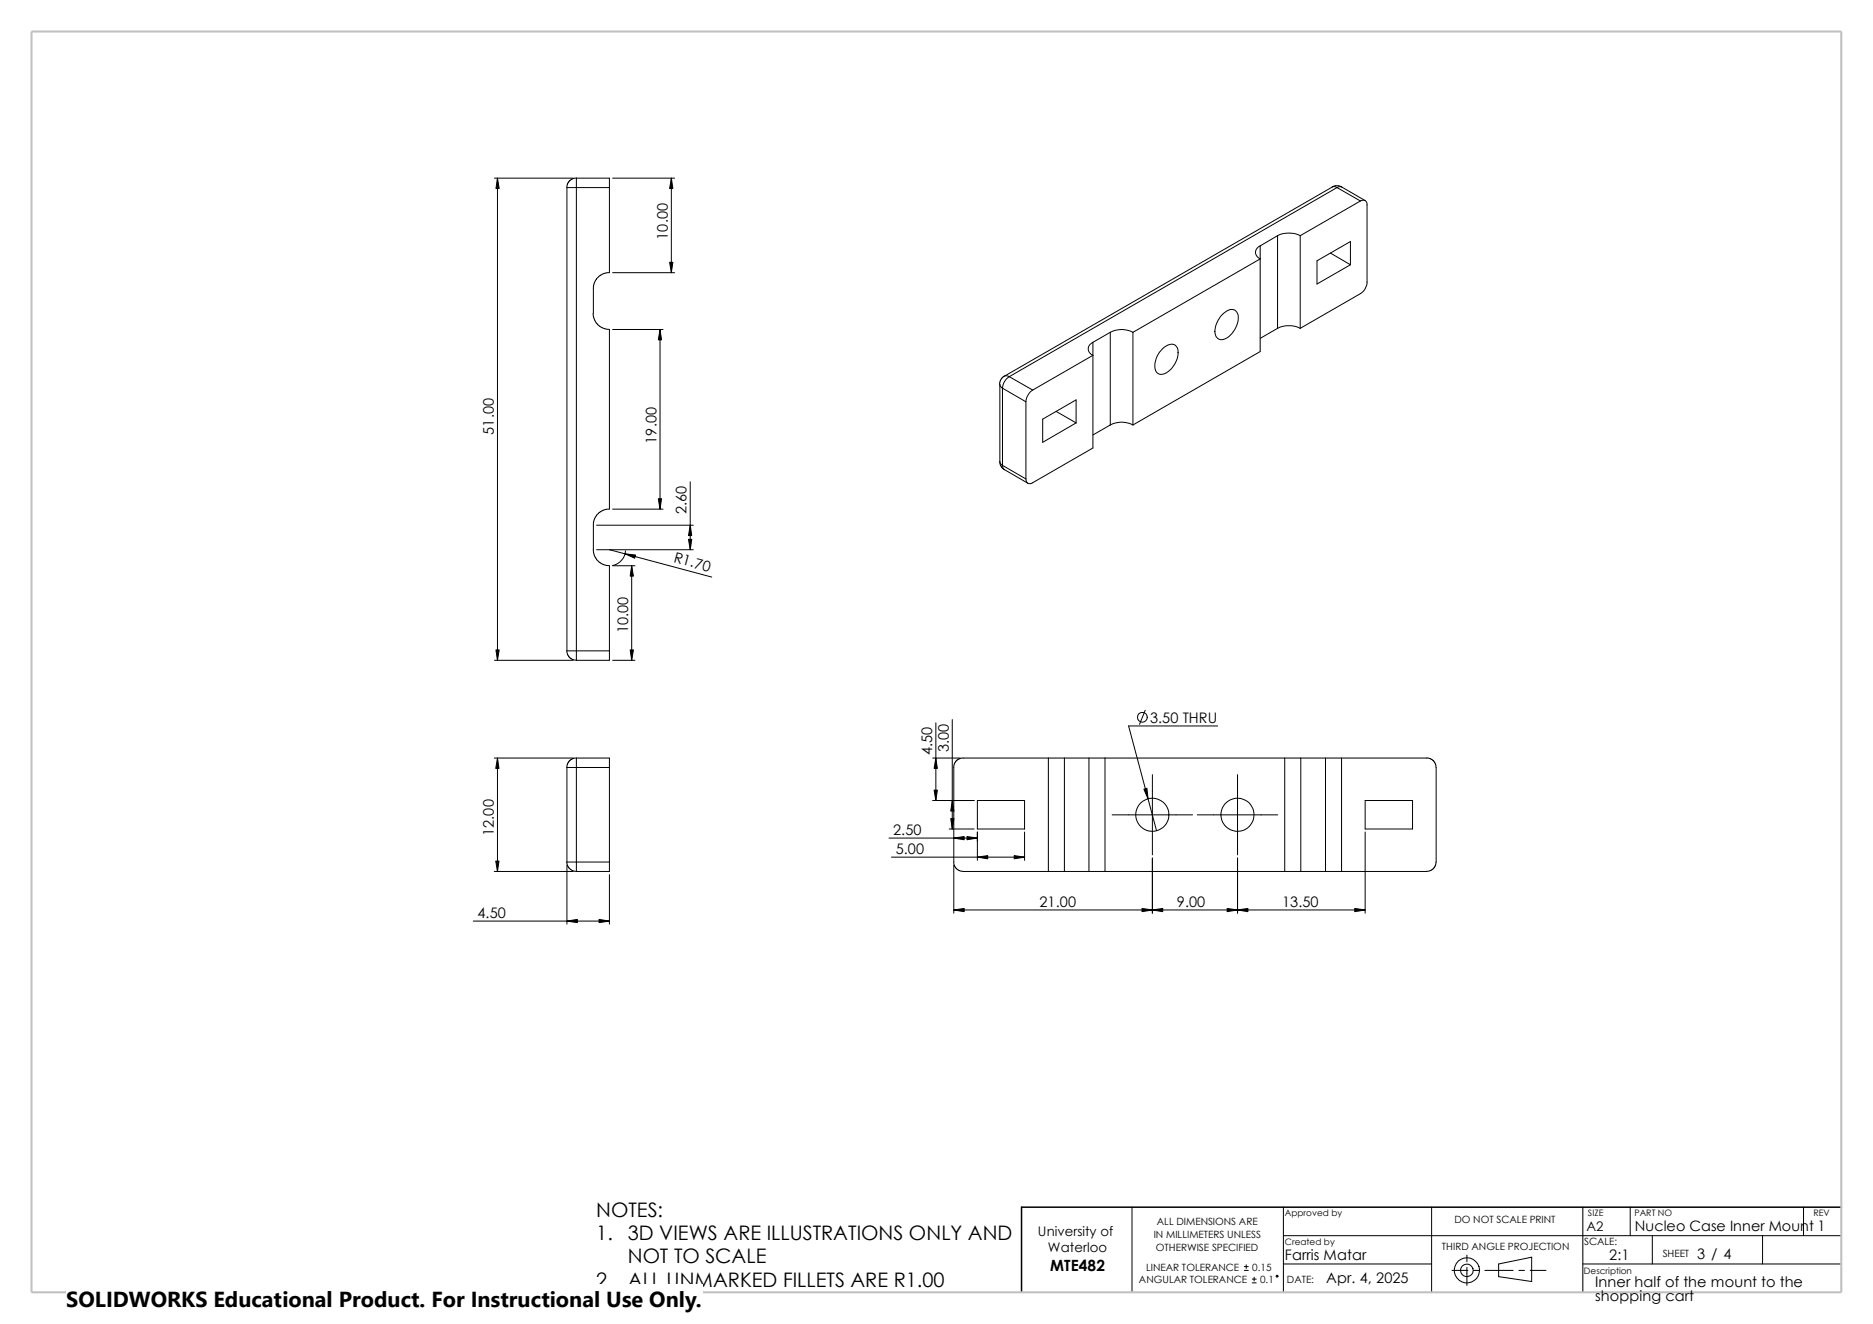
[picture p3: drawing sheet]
<svg xmlns="http://www.w3.org/2000/svg" width="420mm" height="297mm" viewBox="0 0 420 297" stroke-linecap="round" stroke-linejoin="round" font-family="sans-serif">
<g fill="none" stroke="#000" stroke-width=".22">
<path d="M110.9 40h17.6M111.5 40v108.1M129.2 39.9l-.8 .2-.8 .6-.4 .8-.1 .6M137.4 40h13.9M150.5 40v21.2M127.1 42.1v103.9h2.1M127.1 42.1h2.1M129.2 42.1v103.9M129.2 42.1h7.5M136.7 42.1v19.1M136.7 42.1v-2.1h-7.5v2.1M282.6 55.2v23.7l-28.6 16.4"/>
<path d="M282.6 55.2a1.54 1.54 0 0 0-1.1 1.4 1.54 1.54 0 0 0 1.1 1.5l-28.6 16.4M286.5 52.9l-3.9 2.3M286.5 52.9v20.8M286.5 52.9a5.7 5.7 0 0 1 5 0M291.5 52.9v20.8M295.3 58.5l7.5-4.3v5.2l-7.5 4.3zM298.3 56.8l4.5 2.6M298.7 41.9l.8-.2h.6l.8 .3M298.7 42l.5-.1 .6 .2M298.7 42l-73.4 42.4M299.8 42.1l-73.5 42.4M299.8 42.1l5.3 3"/>
<path d="M300.9 42l-.5-.1-.6 .2M300.9 42l5.2 3M305.1 45.1l-13.6 7.8M305.1 45.1a.91 .91 0 0 1 1-.1 .91 .91 0 0 1 .4 1v17.3a3.2 3.2 0 0 1-1.4 2.6l-13.6 7.8M133 70.3l.3 1.4 .9 1.3 1 .6 1.5 .3v40.3l-1.1 .1-1 .5-.8 .8-.6 1-.1 .7v6.1l.2 1.3 .8 1.2 1.1 .7 1.5 .3v19.1M136.7 61.1l-1.1 .2-1 .5-.8 .7-.6 1-.1 .7v6.1M137.4 73.9h11.3M137.4 61.2h13.9M148 73.9v40.3M245.1 76.8v23.7l-13.5 7.8a.92 .92 0 0 1-1.1 .1 .92 .92 0 0 1-.5-1M245.1 76.8a1.54 1.54 0 0 0-1.1 1.5 1.54 1.54 0 0 0 1.1 1.4l-13.5 7.8M249 74.5l-3.9 2.3"/>
<path d="M249 74.5v20.8M249 74.5a5.4 5.4 0 0 1 5 0M254 74.5v20.8M260.7 78.2a2.45 2.45 0 0 1 2.8-.8 3.6 3.6 0 0 1-.3 4.6 3.1 3.1 0 0 1-3.5 1.8 2.69 2.69 0 0 1-.5-3.4l.8-1.4zM274 70.6a2.37 2.37 0 0 1 3.1-.8 3.6 3.6 0 0 1-.2 4.2 3.5 3.5 0 0 1-3.5 2.1 2.19 2.19 0 0 1-.9-2.7l.6-1.5zM286.5 73.7l-3.9 2.2M286.5 73.7a5.7 5.7 0 0 1 5 0M224.2 86.2l.2 .5 .4 .4M224.2 86.2v17.3M224.8 87.1l5.2 3M224.8 87.1v17.3M225.3 84.4l.4-.1 .6 .2"/>
<path d="M225.3 84.4l-.8 .6-.3 1.2M226.3 84.5a3.4 3.4 0 0 0-1.5 2.6M226.3 84.5l5.3 3M230 90.1v17.3M231.6 87.5a3.5 3.5 0 0 0-1.6 2.6M233.8 94l7.5-4.3v5.2l-7.5 4.3zM236.8 92.3l4.5 2.6M249 95.3l-3.9 2.3M249 95.3a5.4 5.4 0 0 1 5 0M133.8 117.8h21.6M137.4 114.2h11.3M154.8 108.1v15.2"/>
<path d="M224.2 103.5l.2 .5 .4 .4M224.2 103.5l.3 1.1 .7 .8M224.8 104.4l.2 .8 5.5 3.2M224.8 104.4l5.2 3M133.8 123.3h21.6M136.7 123.3l22.9 6.2M137.4 126.9h5M140.3 123.6a3.7 3.7 0 0 1-2.9 3.3M141.6 126.9v21.2M110.9 148.1h17.6M127.1 146l.2 .8 .6 .9 .5 .3 .8 .1M129.2 146h7.5"/>
<path d="M129.2 146v2.1M136.7 146v2.1h-7.5M137.4 148.1h5M256.8 159.3l-1.3 3.2M110.8 170.1h17.7M111.5 170.1v25.4M129.2 170.1h7.5v2.1M129.2 172.2v21.2M129.2 172.2h7.5M129.2 172.2h-2.1v21.2h2.1M129.2 170.1v2.1M129.2 170.1h-.5l-.8 .4-.6 .8-.2 .9"/>
<path d="M136.7 172.2v21.2M209.1 170.1h6.2M209.1 179.6h9.3M209.8 162.1v17.5M213.5 161.4v24.6M213.9 172.2v21.6l.4 .9 .8 .6 .9 .2h19.1M219.2 179.6h10.5v6.4h-10.5zM235.1 170.1h-19.5l-.7 .2-.6 .5-.3 .5-.2 .9M235.1 170.1v25.4M235.1 170.1h3.6M238.7 170.1h5.5M238.7 170.1v25.4"/>
<path d="M244.2 170.1v25.4M244.2 170.1h3.6M247.8 170.1h40.3M247.8 170.1v25.4M258.4 173.8v18M273 162.9h-19.9l6.2 23.5M277.5 173.8v18M288.1 170.1v25.4M288.1 170.1h3.6M291.7 170.1h5.5M291.7 170.1v25.4M297.2 170.1v25.4"/>
<path d="M297.2 170.1h3.6M300.8 170.1h19.1M300.8 170.1v25.4M306.1 179.6h10.6v6.4h-10.6zM319.9 170l.8 .2 .9 .6 .3 .5 .1 .9v21.2l-.4 1.3-.9 .6-.8 .2h-19.1M110.8 195.5h17.7M127.1 193.4l.2 .8 .6 .8 .5 .3 .8 .2M127.1 194.1v13.2M129.2 193.4h7.5M129.2 193.4v2.1M136.7 196.2v11.1M136.7 193.4v2.1h-7.5"/>
<path d="M199.3 188h19.9M199.9 192.3h29.8M212.9 186h5.5M213.9 194.1v10.8M219.2 186.6v6.4M229.7 186.6v6.4M235.1 195.5h3.6M238.7 195.5h5.5M244.2 195.5h3.6M247.8 195.5h40.3M249.4 182.8h18M258.4 192.5v12.4"/>
<path d="M268.5 182.8h18M277.5 192.5v12.4M288.1 195.5h3.6M291.7 195.5h5.5M297.2 195.5h3.6M306.1 186.6v18.3M106.1 206.6h30.6M213.9 204.1h92.2M253.8 270.8v19.1M287.8 277.2h125.1M287.8 270.8v19.1M321 270.8v19.1"/>
<path d="M354.9 270.8v19.1M365.5 270.8v6.4M370.5 277.2v6.3M395.2 277.2v6.3M404.4 270.8v6.4M279 285h.9M279 284.1h.9M279.4 283.7v.9M280.8 287.8h.9M280.8 286.9h.9M281.2 286.5v.9M287.8 283.5h33.2"/>
<path d="M325.6 285h3.5M328.9 281.6v1.4M328.9 284.3v4.1M330.4 285h1.3M333 285h6.3M336 283.5l7.5-1.5v5.5l-7.5-1.1zM340.6 285h1.2M343.1 285h3.6M354.9 283.5h58"/>
<circle cx="256.2" cy="160.9" r="1.1"/>
<circle cx="258.4" cy="182.8" r="3.7"/>
<circle cx="277.5" cy="182.8" r="3.7"/>
<circle cx="286.4" cy="286.3" r=".21"/>
<circle cx="328.9" cy="285" r="1.42"/>
<circle cx="328.9" cy="285" r="2.83"/>
</g>
<path d="M412.9 270.8h-183.8v19.1" fill="none" stroke="#000" stroke-width=".34"/>
<path d="M7.1 7.1h405.8v282.8h-405.8z" fill="none" stroke="#c0c0c0" stroke-width=".47"/>
<g fill="#000" stroke="#000" stroke-width=".22">
<path d="M111.5 40l.4 2.3h-.7zM150.5 40l.4 2.3h-.7zM148 73.9l.3 2.3h-.7zM150.2 58.8h.7l-.4 2.4zM147.6 111.9h.7l-.3 2.3zM154.8 117.8l.3 2.3h-.7zM140.2 124.2l2.3 .3-.2 .7zM141.6 126.9l.4 2.3h-.7zM154.4 121h.7l-.3 2.3zM111.2 145.8h.7l-.4 2.3zM141.3 145.8h.7l-.4 2.3zM111.5 170.1l.4 2.3h-.7z"/>
<path d="M209.5 177.2h.7l-.4 2.4zM209.8 170.1l.4 2.3h-.7zM213.5 179.6l.4 2.3h-.7zM256.5 177l.7-.2 .2 2.4zM111.2 193.2h.7l-.4 2.3zM213.2 183.6h.7l-.4 2.4zM213.9 188l2.3-.3v.7zM216.8 187.7l2.4 .3-2.4 .4zM219.2 192.3l2.3-.4v.8zM227.4 191.9l2.3 .4-2.3 .4zM127.1 206.6l2.4-.4v.8zM134.3 206.2l2.4 .4-2.4 .4z"/>
<path d="M213.9 204.1l2.3-.3v.7zM256.1 203.8l2.3 .3-2.3 .4zM258.4 204.1l2.3-.3v.7zM275.2 203.8l2.3 .3-2.3 .4zM277.5 204.1l2.3-.3v.7zM303.8 203.8l2.3 .3-2.3 .4z"/>
</g>
<path d="M14.9 288.1h142.6v8.9h-142.6z" fill="#fff"/>
<text font-size="4.9" x="14.9" y="293.3">SOLIDWORKS Educational Product. For Instructional Use Only.</text>
<g font-size="4.5">
<text x="133.7" y="273.1">NOTES:</text>
<text x="133.7" y="278.3">1.</text>
<text x="140.8" y="278.3">3D VIEWS ARE ILLUSTRATIONS ONLY AND</text>
<text x="140.8" y="283.4">NOT TO SCALE</text>
<text x="133.7" y="288.6">2.</text>
<text x="140.8" y="288.6">ALL UNMARKED FILLETS ARE R1.00</text>
</g>
<text font-size="3.5" x="235.5" y="285">MTE482</text>
<g font-size="3.3">
<text x="149.7" y="53.7" transform="rotate(-90 149.7 53.7)">10.00</text>
<text x="110.7" y="97.5" transform="rotate(-90 110.7 97.5)">51.00</text>
<text x="147.2" y="99.5" transform="rotate(-90 147.2 99.5)">19.00</text>
<text x="154" y="115.3" transform="rotate(-90 154 115.3)">2.60</text>
<text x="150.9" y="126.1" transform="rotate(15 150.9 126.1)">R1.70</text>
<text x="140.8" y="142.1" transform="rotate(-90 140.8 142.1)">10.00</text>
<text x="257.9" y="162.1">3.50 THRU</text>
<text x="209" y="169.4" transform="rotate(-90 209 169.4)">4.50</text>
<text x="212.7" y="168.7" transform="rotate(-90 212.7 168.7)">3.00</text>
<text x="110.7" y="187.5" transform="rotate(-90 110.7 187.5)">12.00</text>
<text x="200.3" y="187.3">2.50</text>
<text x="200.8" y="191.6">5.00</text>
<text x="233.1" y="203.5">21.00</text>
<text x="263.9" y="203.5">9.00</text>
<text x="287.5" y="203.5">13.50</text>
<text x="107.1" y="206">4.50</text>
<text x="288.1" y="282.7">Farris Matar</text>
<text x="297.4" y="287.8">Apr. 4, 2025</text>
<text x="360.8" y="282.7">2:1</text>
<text x="380.5" y="282.3">3 / 4</text>
<text x="357.7" y="288.6">Inner half of the mount to the</text>
<text x="357.7" y="291.8">shopping cart</text>
</g>
<text font-size="3.2" x="366.6" y="276.1">Nucleo Case Inner Mount 1</text>
<g font-size="3">
<text x="232.7" y="277.2">University of</text>
<text x="235" y="280.9">Waterloo</text>
<text x="355.7" y="276.1">A2</text>
</g>
<g font-size="2.2">
<text x="259.4" y="274.7">ALL DIMENSIONS ARE</text>
<text x="326.1" y="274.4">DO NOT SCALE PRINT</text>
<text x="258.7" y="277.7">IN MILLIMETERS UNLESS</text>
<text x="259.2" y="280.7">OTHERWISE SPECIFIED</text>
<text x="323.3" y="280.4">THIRD ANGLE PROJECTION</text>
<text x="355.2" y="279.3">SCALE:</text>
<text x="372.8" y="282">SHEET</text>
<text x="255.4" y="287.9">ANGULAR TOLERANCE</text>
<text x="257" y="285">LINEAR TOLERANCE</text>
<text x="280.8" y="285">0.15</text>
<text x="282.6" y="287.9">0.1</text>
<text x="288.6" y="287.9">DATE:</text>
</g>
<g font-size="2">
<text x="288.1" y="272.8">Approved by</text>
<text x="356.1" y="272.7">SIZE</text>
<text x="366.5" y="272.7">PART NO</text>
<text x="406.6" y="272.7">REV</text>
<text x="288.1" y="279.2">Created by</text>
<text x="355.2" y="285.7">Description</text>
</g>
</svg>
